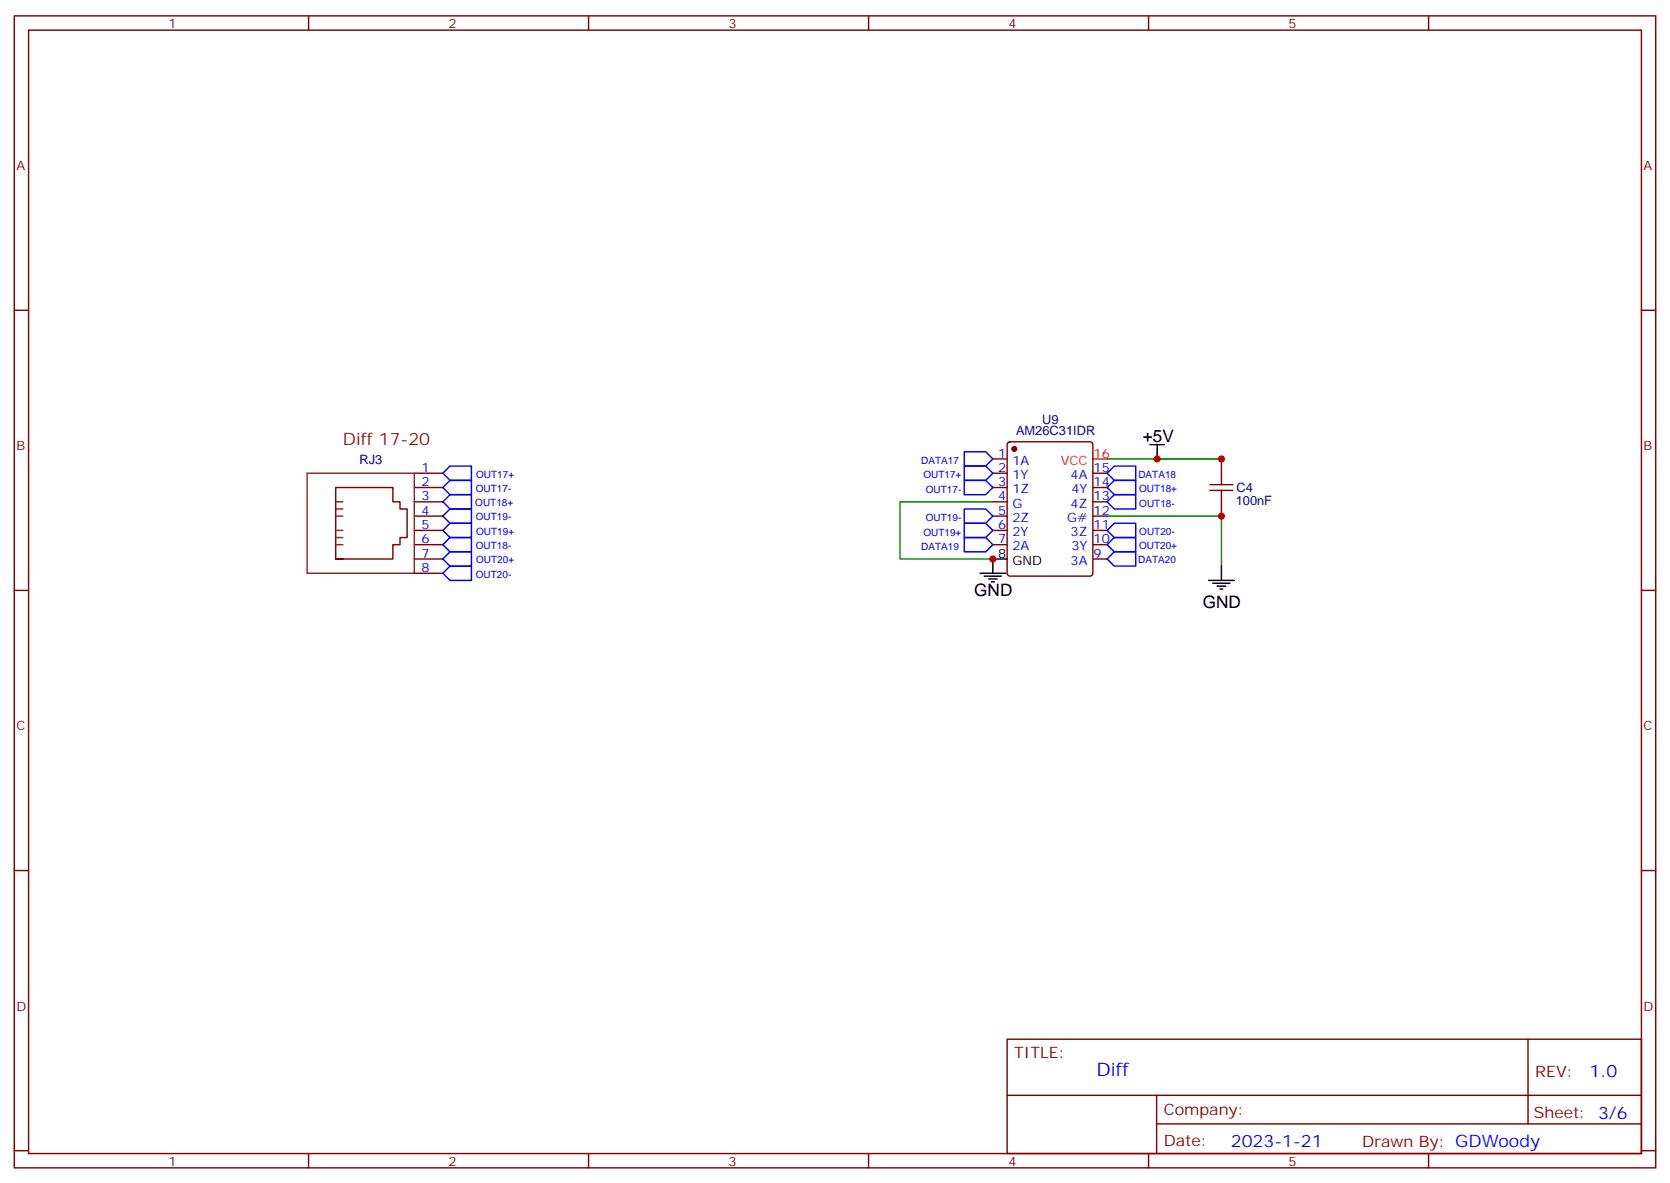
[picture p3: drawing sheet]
<svg xmlns="http://www.w3.org/2000/svg" width="412mm" height="292mm" viewBox="0 0 412 292" stroke-linecap="round" stroke-linejoin="round" font-family="sans-serif">
<path d="M273.4 113.3h28.2M245.2 123.9h-23v14.1h23M273.4 127.4h28.2v12.3" fill="none" stroke="#008700" stroke-width=".35"/>
<path d="M284 109.7h3.5M285.8 109.7v3.6M248.7 138h-3.5v3.5M301.6 139.7v3.6M242 141.5h6.4M243.1 142.2h4.2M244.1 142.9h2.1M244.8 143.6h.7M298.4 143.3h6.4M299.5 144h4.2M300.6 144.7h2.1M301.3 145.4h.7" fill="none" stroke="#000" stroke-width=".35"/>
<g fill="none" stroke="#870000" stroke-width=".35">
<path d="M3.5 3.9h405.4v284.4h-405.4zM7.1 7.4h398.2v277.3h-398.2zM76.2 3.9v3.5M145.3 3.9v3.5M214.5 3.9v3.5M283.6 3.9v3.5M352.8 3.9v3.5M3.5 76.6h3.6M405.3 76.6h3.6M102.3 116.8h7.1M245.2 113.3h3.5M245.2 116.8h3.5"/>
<path d="M248.9 109.3l.5-.3h19.8a.71 .71 0 0 1 .7 .7v31.8a.76 .76 0 0 1-.7 .7h-19.8a.76 .76 0 0 1-.7-.7v-31.8zM269.9 116.8h3.5M301.6 113.3v3.5M82.9 138v-17.7h14.1v3.6h1.8v1.7h1.7v7.1h-1.7v1.7h-1.8v3.6h-14.1h1.8M102.3 120.3h7.1M102.3 123.9h7.1M102.3 127.4h7.1M102.3 130.9h7.1M102.3 134.4h7.1M102.3 138h7.1M245.2 120.3h3.5M245.2 123.9h3.5"/>
<path d="M245.2 127.4h3.5M245.2 130.9h3.5M245.2 134.4h3.5M269.9 120.3h3.5M269.9 123.9h3.5M269.9 127.4h3.5M269.9 130.9h3.5M269.9 134.4h3.5M269.9 138h3.5M301.6 123.9v3.5M3.5 145.7h3.6M102.3 141.5h7.1"/>
<path d="M405.3 145.7h3.6M3.5 214.9h3.6M405.3 214.9h3.6M248.7 256.5h156.6v28.2h-156.6zM377.3 256.5v20.9M248.7 270.4h156.5M285.6 277.4h119.6M285.6 270.4v14.1M3.5 284h3.6M76.2 284.7v3.6M145.3 284.7v3.6M214.5 284.7v3.6"/>
<path d="M283.6 284.7v3.6M352.8 284.7v3.6M405.3 284h3.6"/>
</g>
<path d="M298.8 119.6h5.6M301.6 116.8v2.8M298.8 121h5.6M301.6 121v2.9" fill="none" stroke="#a10000" stroke-width=".35"/>
<circle cx="250.5" cy="110.8" r=".53" fill="#870000" stroke="#870000" stroke-width=".35"/>
<path d="M269.9 113.3h3.5" fill="none" stroke="#f00" stroke-width=".35"/>
<path d="M75.8 116.8h26.5v24.7h-26.5zM82.9 123.9h1.8M82.9 125.6h1.8M82.9 127.4h1.8M82.9 130.9h1.8M82.9 132.7h1.8M82.9 134.4h1.8" fill="none" stroke="#8c2424" stroke-width=".35"/>
<g fill="none" stroke="#00f" stroke-width=".35">
<path d="M109.4 116.8l1.7-1.8h5.3v3.6h-5.3zM238.1 111.5h5.3l1.8 1.8-1.8 1.7h-5.3zM238.1 115h5.3l1.8 1.8-1.8 1.8h-5.3zM238.1 118.6h5.3l1.8 1.7-1.8 1.8h-5.3zM275.2 118.6h5.3v3.5h-5.3l-1.8-1.8zM275.2 115h5.3v3.6h-5.3l-1.8-1.8zM109.4 120.3l1.7-1.7h5.3v3.5h-5.3zM109.4 123.9l1.7-1.8h5.3v3.5h-5.3zM111.1 125.6h5.3v3.6h-5.3l-1.7-1.8zM111.1 129.2h5.3v3.5h-5.3l-1.7-1.8zM111.1 132.7h5.3v3.5h-5.3l-1.7-1.8zM111.1 136.2h5.3v3.5h-5.3l-1.7-1.7z"/>
<path d="M111.1 139.7h5.3v3.6h-5.3l-1.7-1.8zM238.1 125.6h5.3l1.8 1.8-1.8 1.8h-5.3zM238.1 129.2h5.3l1.8 1.7-1.8 1.8h-5.3zM238.1 132.7h5.3l1.8 1.7-1.8 1.8h-5.3zM275.2 136.2h5.3v3.5h-5.3l-1.8-1.7zM275.2 132.7h5.3v3.5h-5.3l-1.8-1.8zM275.2 129.2h5.3v3.5h-5.3l-1.8-1.8zM275.2 122.1h5.3v3.5h-5.3l-1.8-1.7z"/>
</g>
<g fill="#c00">
<circle cx="245.2" cy="138" r=".88"/>
<circle cx="301.6" cy="113.3" r=".88"/>
<circle cx="301.6" cy="127.4" r=".88"/>
<circle cx="285.8" cy="113.3" r=".88"/>
</g>
<text font-size="4.6" fill="#00f" x="270.8" y="265.5">Diff</text>
<text font-size="4.2" fill="#630" x="84.7" y="109.7">Diff 17-20</text>
<g font-size="4.2">
<text x="282.2" y="109">+5V</text>
<text x="240.6" y="147.1">GND</text>
<text x="297" y="150">GND</text>
</g>
<g font-size="4.2" fill="#00f">
<text x="392.5" y="265.8">1.0</text>
<text x="304" y="283.1">2023-1-21</text>
</g>
<g font-size="3.9" fill="#800">
<text x="250.5" y="261.1">TITLE:</text>
<text x="379.1" y="265.8">REV:</text>
<text x="287.4" y="275.3">Company:</text>
<text x="378.7" y="275.9">Sheet: 3/6</text>
<text x="287.4" y="283">Date:</text>
<text x="336.4" y="283.1">Drawn By: GDWoody</text>
</g>
<g font-size="3.2" fill="#800">
<text x="41.6" y="6.9">1</text>
<text x="110.8" y="6.9">2</text>
<text x="179.9" y="6.9">3</text>
<text x="249.1" y="6.9">4</text>
<text x="318.2" y="6.9">5</text>
<text x="4.1" y="42">A</text>
<text x="405.9" y="42">A</text>
<text x="4.1" y="111.2">B</text>
<text x="405.9" y="111.2">B</text>
<text x="4.1" y="180.3">C</text>
<text x="405.9" y="180.3">C</text>
<text x="4.1" y="249.4">D</text>
<text x="405.9" y="249.4">D</text>
<text x="41.6" y="287.7">1</text>
<text x="110.8" y="287.7">2</text>
<text x="179.9" y="287.7">3</text>
<text x="249.1" y="287.7">4</text>
<text x="318.2" y="287.7">5</text>
</g>
<g font-size="3.2" fill="#000080">
<text x="250.9" y="107.4">AM26C31IDR</text>
<text x="257.4" y="104.7">U9</text>
<text x="88.8" y="114.4">RJ3</text>
<text x="305.2" y="124.8">100nF</text>
<text x="305.4" y="121.5">C4</text>
</g>
<g font-size="3.2" fill="#00f">
<text x="246.5" y="112.9">1</text>
<text x="104.1" y="120">2</text>
<text x="104.1" y="116.5">1</text>
<text x="246.5" y="116.5">2</text>
<text x="246.5" y="120">3</text>
<text x="250" y="114.7">1A</text>
<text x="250" y="118.2">1Y</text>
<text x="264.4" y="118.2">4A</text>
<text x="270.1" y="120">14</text>
<text x="270.1" y="116.5">15</text>
<text x="104.1" y="123.5">3</text>
<text x="246.5" y="123.5">4</text>
<text x="250" y="121.7">1Z</text>
<text x="250" y="125.3">G</text>
<text x="264.4" y="125.3">4Z</text>
<text x="264.6" y="121.7">4Y</text>
<text x="270.1" y="123.5">13</text>
<text x="104.1" y="130.6">5</text>
<text x="104.1" y="127">4</text>
<text x="246.5" y="127">5</text>
<text x="246.5" y="130.6">6</text>
<text x="250" y="128.8">2Z</text>
<text x="263.5" y="128.8">G#</text>
<text x="270.1" y="130.6">11</text>
<text x="270.1" y="127">12</text>
<text x="104.1" y="134.1">6</text>
<text x="104.1" y="137.6">7</text>
<text x="246.5" y="134.1">7</text>
<text x="250" y="132.3">2Y</text>
<text x="250" y="135.9">2A</text>
<text x="264.4" y="132.3">3Z</text>
<text x="264.6" y="135.9">3Y</text>
<text x="270.1" y="137.6">9</text>
<text x="270.1" y="134.1">10</text>
<text x="104.1" y="141.1">8</text>
<text x="264.4" y="139.4">3A</text>
</g>
<g font-size="3.2" fill="#f00">
<text x="270.1" y="112.9">16</text>
<text x="262" y="114.7">VCC</text>
</g>
<g font-size="3.2">
<text x="246.5" y="137.6">8</text>
<text x="250" y="139.4">GND</text>
</g>
<g font-size="2.5" fill="#00f">
<text x="117.6" y="117.9">OUT17+</text>
<text x="227.5" y="114.5">DATA17</text>
<text x="228" y="118.1">OUT17+</text>
<text x="281.1" y="118">DATA18</text>
<text x="117.4" y="124.8">OUT18+</text>
<text x="117.5" y="121.4">OUT17-</text>
<text x="228.6" y="121.6">OUT17-</text>
<text x="281.3" y="121.4">OUT18+</text>
<text x="281.4" y="125.1">OUT18-</text>
<text x="117.5" y="128.4">OUT19-</text>
<text x="117.6" y="132">OUT19+</text>
<text x="228.6" y="128.7">OUT19-</text>
<text x="117.5" y="135.5">OUT18-</text>
<text x="227.5" y="135.7">DATA19</text>
<text x="228" y="132.2">OUT19+</text>
<text x="281.3" y="135.5">OUT20+</text>
<text x="281.4" y="132.1">OUT20-</text>
<text x="117.5" y="142.6">OUT20-</text>
<text x="117.6" y="139">OUT20+</text>
<text x="281.1" y="139">DATA20</text>
</g>
</svg>
